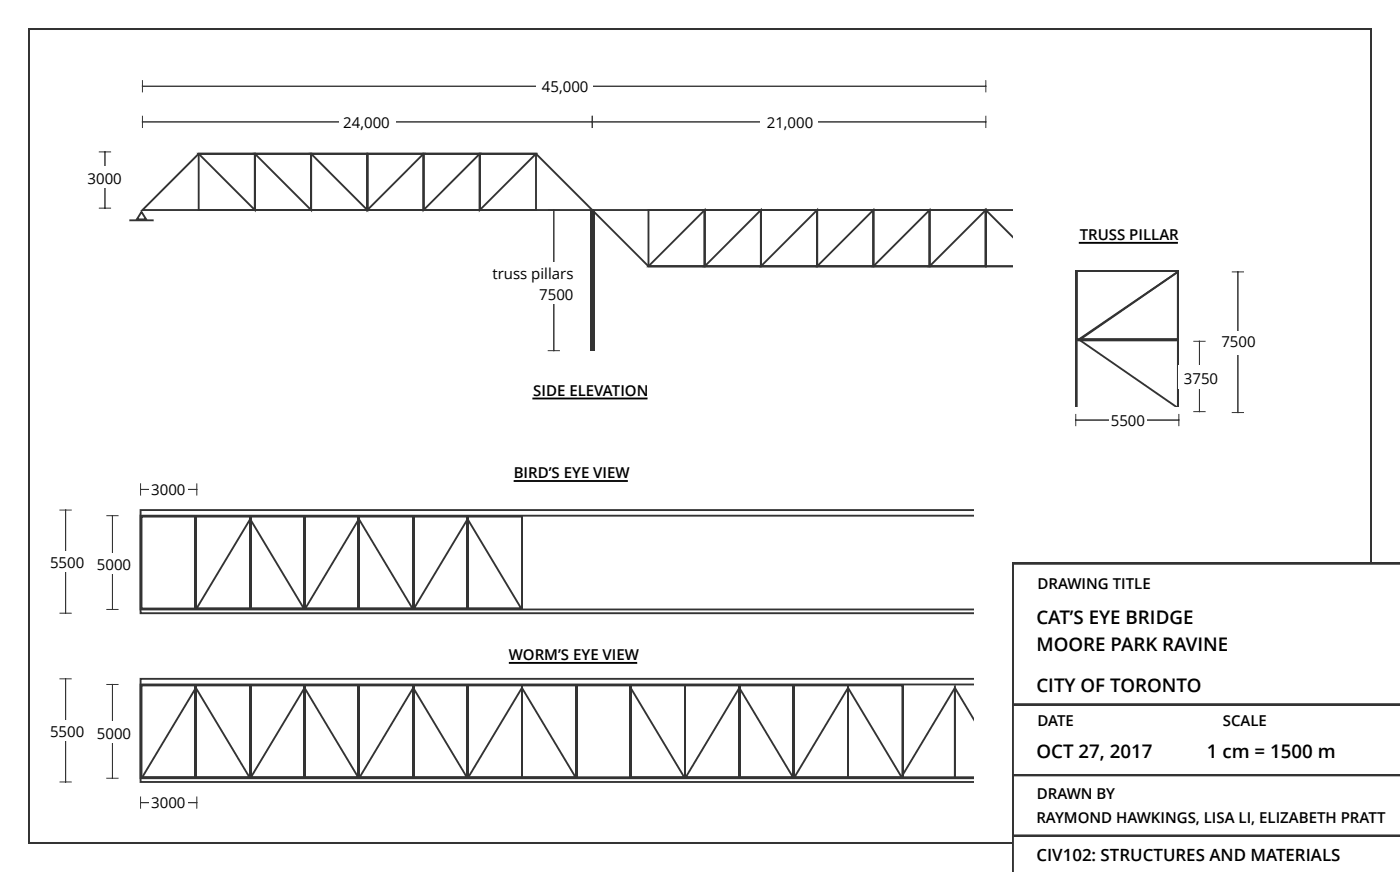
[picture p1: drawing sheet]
<svg xmlns="http://www.w3.org/2000/svg" width="264mm" height="164mm" viewBox="0 0 264 164" stroke-linecap="round" stroke-linejoin="round" font-family="sans-serif">
<path d="M5.3 5.3h252.9v153.5h-252.9z" fill="none" stroke="#333" stroke-width=".71" stroke-linecap="butt"/>
<path d="M20.1 128.8h2.1M21.2 128.8v17.6M20.1 146.4h2.1" fill="none" stroke="#333" stroke-width=".19"/>
<path d="M16.9 135.8h8.5v4h-8.5z" fill="#fff"/>
<path d="M11.3 127.7h2.1M12.3 127.7v19.4M11.3 147.1h2.1" fill="none" stroke="#333" stroke-width=".19"/>
<path d="M8.1 135.4h8.5v4h-8.5z" fill="#fff"/>
<path d="M26.5 151h10.5M26.5 149.9v2.1M37 149.9v2.1" fill="none" stroke="#333" stroke-width=".19"/>
<path d="M28.2 148.8h7.1v4h-7.1z" fill="#fff"/>
<path d="M37.4 28.9h10.6v10.6h-10.6zM37.4 28.9h63.5l10.6 10.6h-84.7zM48 28.9h10.6v10.6h-10.6zM58.6 28.9h10.5v10.6h-10.5zM69.1 28.9h10.6v10.6h-10.6zM79.7 28.9h10.6v10.6h-10.6zM90.3 28.9h10.6v10.6h-10.6zM111.5 39.5h74.1v10.6h-63.5zM26.5 127.7h158.7v19.4h-158.7zM26.5 128.8h158.7v17.6h-158.7z" fill="none" stroke="#333" stroke-width=".35"/>
<g fill="none" stroke="#333" stroke-width=".71" stroke-linecap="butt">
<path d="M202.5 50.8h19.4v26.5h-19.4zM202.5 50.8h19.4v13.2h-19.4zM202.5 64l19.4-13.2v13.2zM202.5 64.2l19.4-13.4v13.4zM202.5 63.7h19.4v13.4zM26.5 128.8h10.5v17.6h-10.5zM36.7 128.8h10.6v17.6h-10.6zM36.7 128.8l10.6 17.6h-10.6zM37 128.8v17.6h-10.5zM46.9 128.8h10.6v17.6h-10.6zM57.1 128.8h10.6v17.6h-10.6zM57.1 128.8l10.6 17.6h-10.6z"/>
<path d="M57.5 128.8v17.6h-10.6zM67.4 128.8h10.6v17.6h-10.6zM77.6 128.8h10.6v17.6h-10.6zM77.6 128.8l10.6 17.6h-10.6zM78 128.8v17.6h-10.6zM87.8 128.8h10.6v17.6h-10.6zM98.1 128.8h10.6v17.6h-10.6zM98.1 128.8l10.6 17.6h-10.6zM98.4 128.8v17.6h-10.6zM108.3 128.8h10.6v17.6h-10.6zM118.5 128.8h10.6v17.6h-10.6zM118.5 128.8l10.6 17.6h-10.6z"/>
<path d="M128.8 128.8h10.5v17.6h-10.5zM139 128.8h10.6v17.6h-10.6zM139 128.8l10.6 17.6h-10.6zM139.3 128.8v17.6h-10.5zM149.2 128.8h10.6v17.6h-10.6zM159.5 128.8h10.5v17.6h-10.5zM159.5 128.8l10.5 17.6h-10.5zM159.8 128.8v17.6h-10.6zM179.6 128.8l10.5 17.6h-10.5zM179.9 128.8v17.6h-10.6z"/>
</g>
<path d="M95.8 124.7h24.1" fill="none" stroke="#000" stroke-width=".35"/>
<path d="M201.7 76.7h24.1v2.2h-24.1z" fill="#fff"/>
<g fill="none" stroke="#333" stroke-width=".35">
<path d="M37.4 28.9h10.6v10.6zM48 28.9h10.6v10.6zM58.6 28.9h10.5v10.6zM69.1 28.9h10.6l-10.6 10.6zM79.7 28.9h10.6l-10.6 10.6zM90.3 28.9h10.6l-10.6 10.6zM122.1 39.5h10.5v10.6h-10.5zM132.6 39.5h10.6v10.6h-10.6zM132.6 39.5v10.6h-10.5zM143.2 39.5h10.6v10.6h-10.6zM153.8 39.5h10.6v10.6h-10.6zM164.4 39.5h10.6v10.6h-10.6z"/>
<path d="M164.4 39.5v10.6h-10.6zM175 39.5h10.6v10.6h-10.6zM185.6 39.5h10.5v10.6h-10.5zM132.6 50.1l10.6-10.6v10.6zM143.2 50.1l10.6-10.6v10.6z"/>
</g>
<path d="M192.2 36.3h7.2v16.3h-7.2z" fill="#fff"/>
<path d="M175 39.5v10.6h-10.6zM185.6 39.5l10.5 10.6h-10.5zM175 50.1l10.6-10.6v10.6z" fill="none" stroke="#333" stroke-width=".35"/>
<path d="M111.1 39.5h.8v26.5h-.8z" fill="#333"/>
<path d="M190.8 37.7h10v16.3h-10z" fill="#fff"/>
<path d="M26.6 39.9l.9 1.4h-1.7zM24.5 41.5h4.3" fill="none" stroke="#333" stroke-width=".35"/>
<path d="M18.7 28.6h2.1M18.7 39.2h2.1M19.8 28.6v10.6M103.2 39.5h2.1M104.2 39.5v26.5M103.2 66h2.1" fill="none" stroke="#333" stroke-width=".19"/>
<path d="M99.4 49.3h8.6v7.9h-8.6z" fill="#fff"/>
<path d="M232 51.2h2.1M233 51.2v26.4M232 77.6h2.1" fill="none" stroke="#333" stroke-width=".19"/>
<path d="M226.1 62.4h7.8v4.3h-7.8z" fill="#fff"/>
<path d="M224.7 64.2h2.1M224.7 77.4h2.1M225.8 64.2v13.2" fill="none" stroke="#333" stroke-width=".19"/>
<g fill="#fff">
<path d="M221.8 68.7h7.9v4.4h-7.9z"/>
<path d="M14.4 31.3h8.6v4h-8.6z"/>
</g>
<path d="M26.8 22.9h84.7M26.8 21.9v2.1M111.5 21.9v2.1" fill="none" stroke="#333" stroke-width=".19"/>
<path d="M63.8 14.8h10.7v10.7h-10.7z" fill="#fff"/>
<path d="M111.5 22.9h74.1M111.5 21.9v2.1M185.6 21.9v2.1" fill="none" stroke="#333" stroke-width=".19"/>
<path d="M143.2 14.8h10.7v10.7h-10.7z" fill="#fff"/>
<path d="M26.8 16.2h158.8M26.8 15.2v2.1M185.6 15.2v2.1" fill="none" stroke="#333" stroke-width=".19"/>
<path d="M100.8 10.9h10.7v10.7h-10.7z" fill="#fff"/>
<path d="M100.4 75h21.3" fill="none" stroke="#000" stroke-width=".35"/>
<path d="M202.5 79h19.4M202.5 78v2.1M221.9 78v2.1" fill="none" stroke="#333" stroke-width=".19"/>
<path d="M208.8 76.9h7.1v3.9h-7.1z" fill="#fff"/>
<path d="M203.2 45.7h18.3" fill="none" stroke="#000" stroke-width=".35"/>
<path d="M20.1 97h2.1M21.2 97v17.7M20.1 114.7h2.1" fill="none" stroke="#333" stroke-width=".19"/>
<path d="M16.9 104h8.5v4h-8.5z" fill="#fff"/>
<path d="M11.3 96h2.1M12.3 96v19.4M11.3 115.4h2.1" fill="none" stroke="#333" stroke-width=".19"/>
<path d="M8.1 103.7h8.5v3.9h-8.5z" fill="#fff"/>
<path d="M26.5 92.1h10.5M26.5 91v2.1M37 91v2.1" fill="none" stroke="#333" stroke-width=".19"/>
<path d="M28.2 90.6h7.1v4h-7.1z" fill="#fff"/>
<path d="M26.5 96h158.7v19.4h-158.7zM26.5 97h158.7v17.7h-158.7z" fill="none" stroke="#333" stroke-width=".35"/>
<g fill="none" stroke="#333" stroke-width=".71" stroke-linecap="butt">
<path d="M26.5 97h10.5v17.7h-10.5zM36.7 97h10.6v17.7h-10.6zM46.9 97h10.6v17.7h-10.6zM46.9 97l10.6 17.7h-10.6zM47.3 97v17.7h-10.6zM57.1 97h10.6v17.7h-10.6zM67.4 97h10.6v17.7h-10.6zM67.4 97l10.6 17.7h-10.6zM67.7 97v17.7h-10.6zM77.6 97h10.6v17.7h-10.6zM87.8 97h10.6v17.7h-10.6zM87.8 97l10.6 17.7h-10.6z"/>
<path d="M88.2 97v17.7h-10.6z"/>
</g>
<path d="M96.7 90.5h21.5" fill="none" stroke="#000" stroke-width=".35"/>
<g fill="#fff">
<path d="M183.4 93.8h6.8v54.1h-6.8z"/>
<path d="M190.5 105.8h73.1v58.3h-73.1z"/>
</g>
<path d="M190.5 105.8v58.3M190.5 105.8v26.8h73.1M190.5 105.8h73.1M263.6 145.7h-73.1v11.6h73.1" fill="none" stroke="#333" stroke-width=".71" stroke-linecap="butt"/>
<g font-size="3.5">
<text x="195.1" y="117.5">CAT’S EYE BRIDGE</text>
<text x="195.1" y="122.4">MOORE PARK RAVINE</text>
<text x="195.1" y="130.2">CITY OF TORONTO</text>
<text x="195.1" y="142.5">OCT 27, 2017</text>
<text x="227.2" y="142.5">1 cm = 1500 m</text>
</g>
<text font-size="3.2" x="195.1" y="161.9">CIV102: STRUCTURES AND MATERIALS</text>
<g font-size="2.8">
<text x="102" y="17.3">45,000</text>
<text x="64.6" y="24">24,000</text>
<text x="144.3" y="24">21,000</text>
<text x="16.5" y="34.6">3000</text>
<text x="203.2" y="45.2">TRUSS PILLAR</text>
<text x="92.7" y="52.6">truss pillars</text>
<text x="101.5" y="56.4">7500</text>
<text x="229.9" y="65.3">7500</text>
<text x="100.4" y="74.4">SIDE ELEVATION</text>
<text x="222.9" y="72.3">3750</text>
<text x="209.1" y="80.1">5500</text>
<text x="96.7" y="90">BIRD’S EYE VIEW</text>
<text x="28.5" y="93.1">3000</text>
<text x="9.4" y="106.9">5500</text>
<text x="18.2" y="107.2">5000</text>
<text x="195.3" y="110.8">DRAWING TITLE</text>
<text x="95.8" y="124.2">WORM’S EYE VIEW</text>
<text x="195.3" y="136.5">DATE</text>
<text x="230.2" y="136.5">SCALE</text>
<text x="9.4" y="138.6">5500</text>
<text x="18.2" y="139">5000</text>
<text x="28.5" y="152">3000</text>
<text x="195.1" y="154.9">RAYMOND HAWKINGS, LISA LI, ELIZABETH PRATT</text>
<text x="195.2" y="150.3">DRAWN BY</text>
</g>
</svg>
